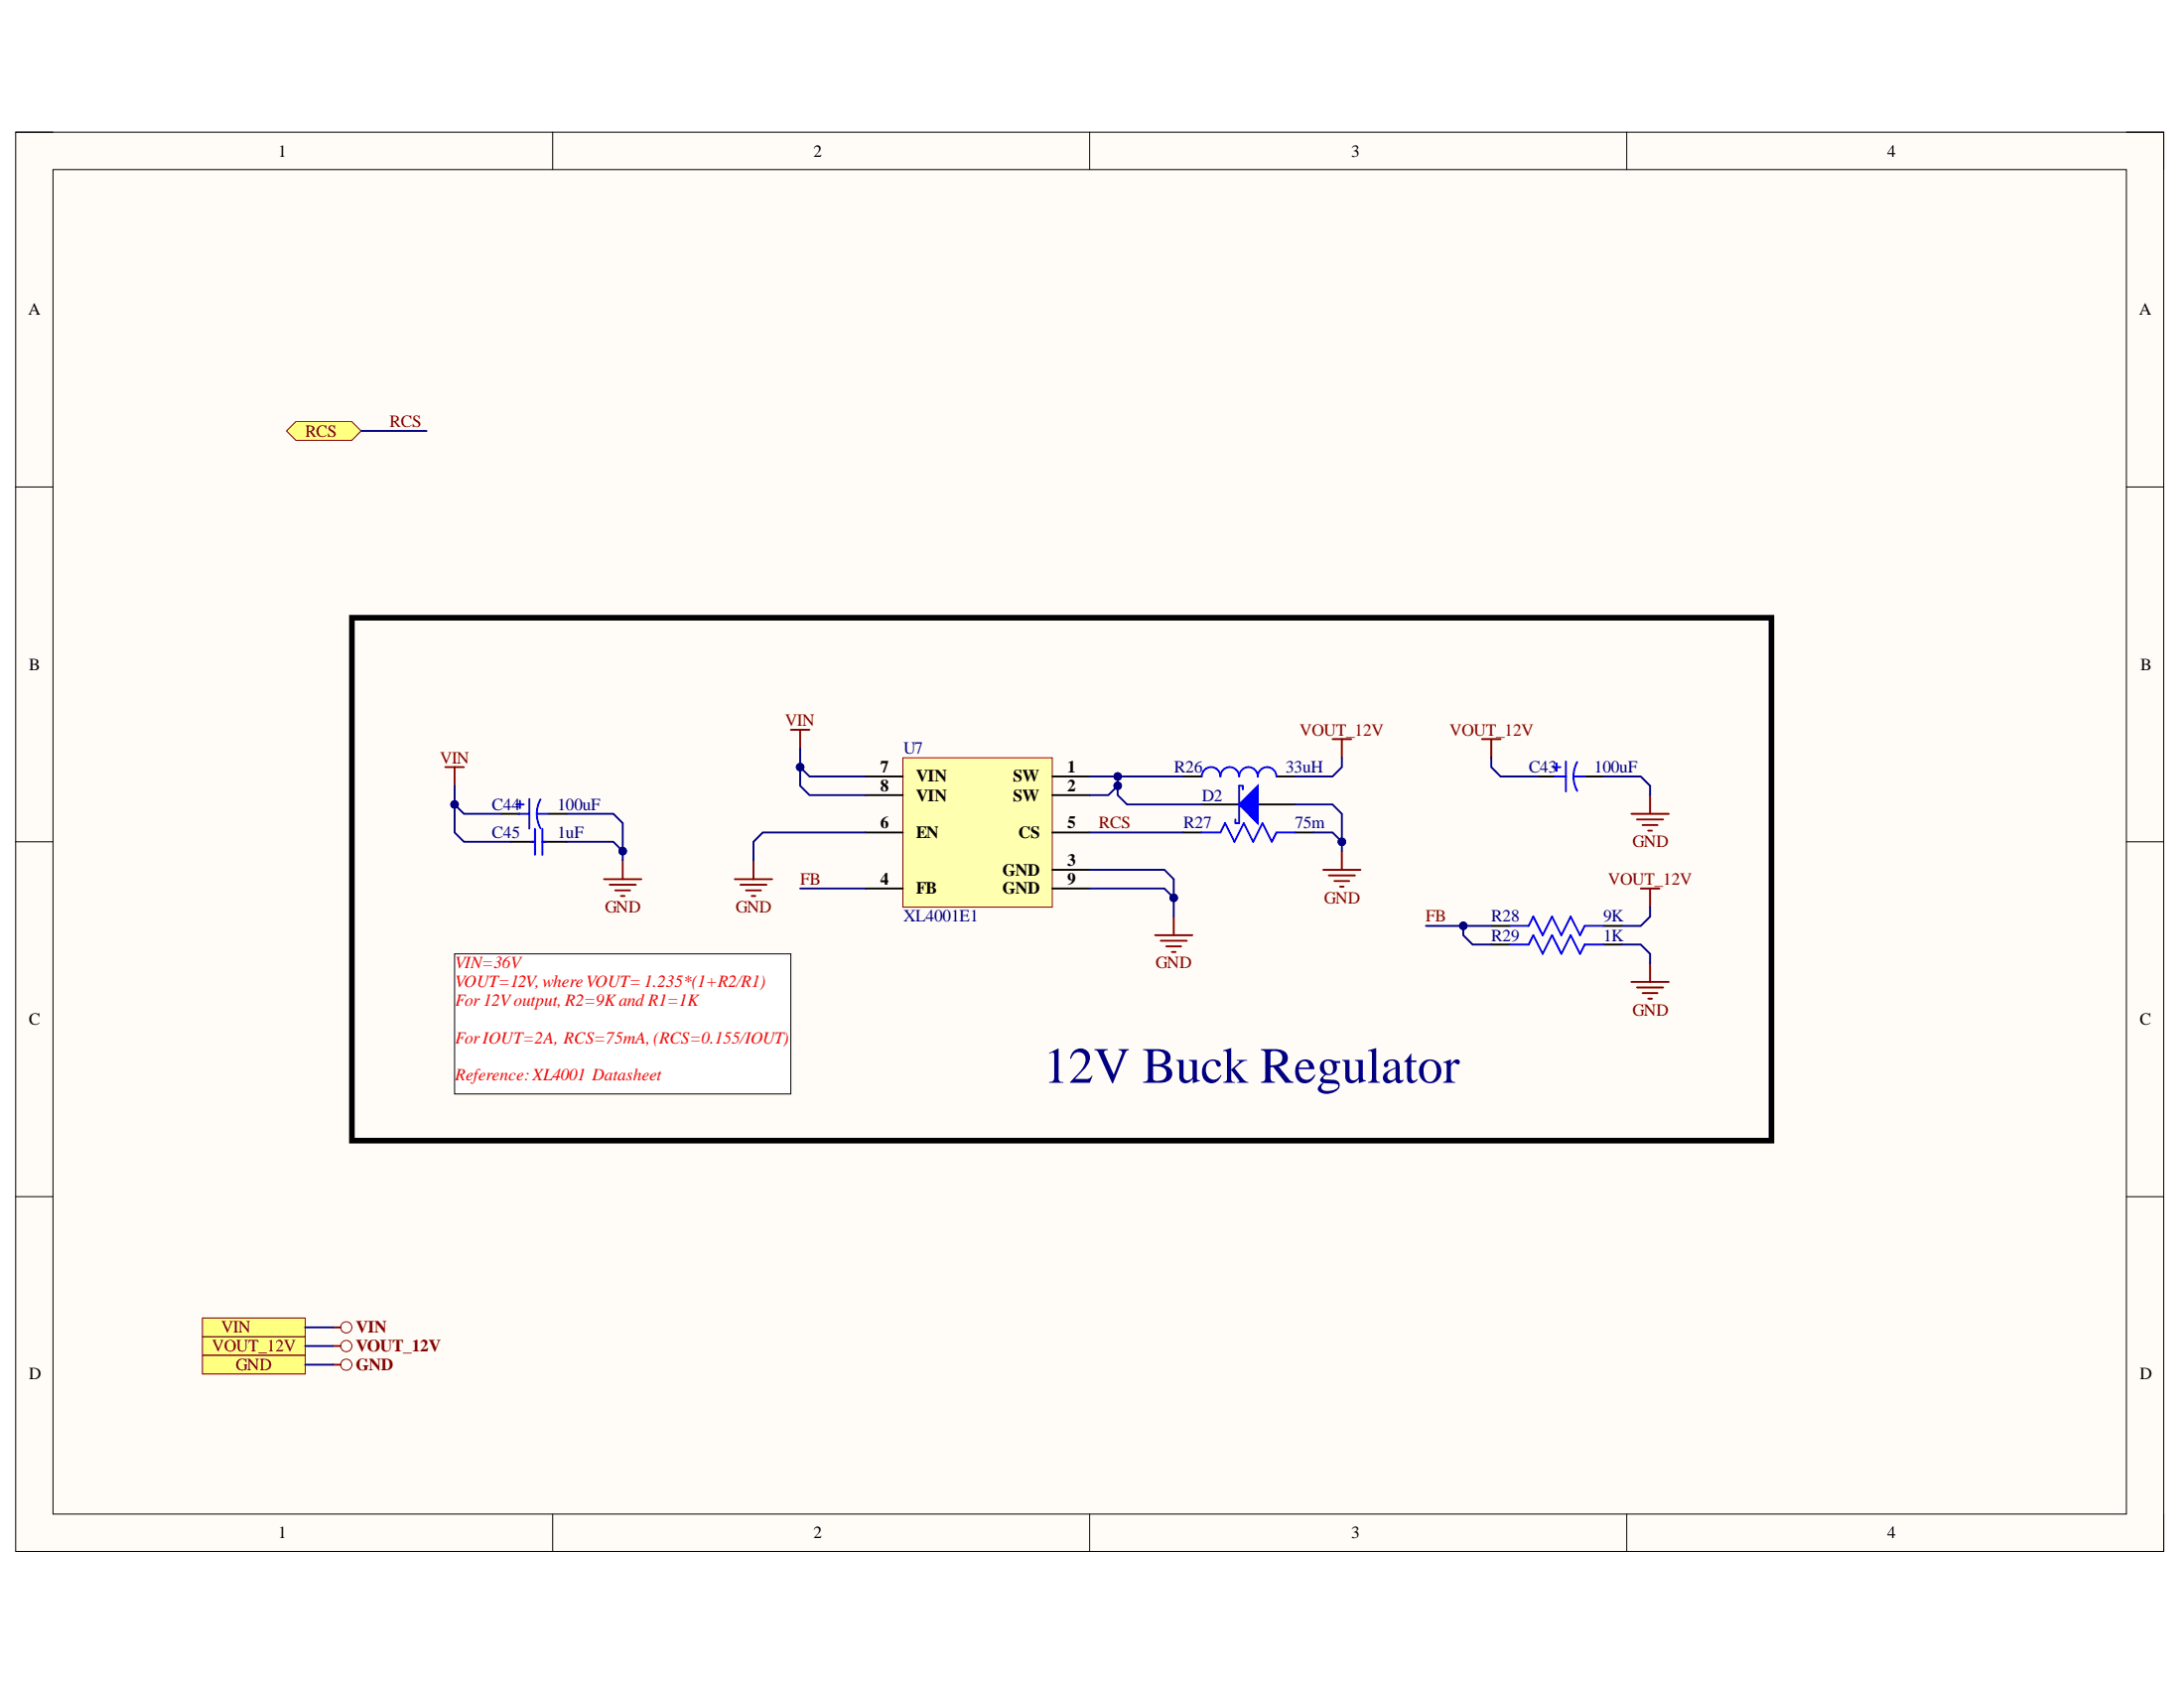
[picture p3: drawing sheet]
<svg xmlns="http://www.w3.org/2000/svg" width="279mm" height="216mm" viewBox="0 0 279 216" stroke-linecap="round" stroke-linejoin="round" font-family="sans-serif">
<path d="M2 16.9h274.8v181.5h-274.8z" fill-rule="evenodd" fill="#fffcf8"/>
<path d="M2 16.9h274.8v181.5h-274.8z" fill="none" stroke="#000" stroke-width=".13"/>
<path d="M6.8 21.7h265.2v172h-265.2z" fill-rule="evenodd" fill="#fffcf8"/>
<g fill="none" stroke="#000" stroke-width=".13">
<path d="M2 16.9h4.8M70.7 16.9v4.8M139.4 16.9v4.8M208.1 16.9v4.8M272 16.9h4.8v4.8M6.8 21.7h265.2v172h-265.2zM2 62.3h4.8M272 62.3h4.8M2 107.7h4.8M272 107.7h4.8M2 153.1h4.8M272 153.1h4.8"/>
<path d="M70.7 193.7v4.7M139.4 193.7v4.7M208.1 193.7v4.7M276.8 193.7v4.7"/>
</g>
<path d="M115.5 96.9h19.1v19.1h-19.1z" fill-rule="evenodd" fill="#ffffb0"/>
<path d="M115.5 96.9h19.1v19.1h-19.1z" fill="none" stroke="#800000" stroke-width=".13"/>
<g fill="none" stroke="#000" stroke-width=".24">
<path d="M110.7 99.3h4.8M134.6 99.3h4.8M151.4 99.3h2.3M163.3 99.3h2.4M196.8 99.3h2.3M202.7 99.3h2.4M64.1 104.1h2.4M65.3 107.7h3.1M69.4 107.7h3.1M70.1 104.1h2.4M110.7 101.7h4.8M110.7 113.6h4.8"/>
<path d="M110.7 106.5h4.8M134.6 101.7h4.8M134.6 111.3h4.8M134.6 113.6h4.8M134.6 106.5h4.8M151.4 106.5h2.3M165.7 106.5h2.4M190.8 118.4h2.4M205.1 118.4h2.4M190.8 120.8h2.4M205.1 120.8h2.4"/>
</g>
<g fill="none" stroke="#800000" stroke-width=".24">
<path d="M57 98.1h2.4M58.2 98.1v2.4M101.2 93.3h2.4M102.4 93.3v2.4M170.5 94.5h2.4M171.7 94.5v2.4M189.6 94.5h2.4M190.8 94.5v2.4M77.3 112.5h4.8M78 113.2h3.3M78.7 113.9h1.9M79.4 114.6h.5"/>
<path d="M79.7 110.1v2.4M94 112.5h4.8M94.7 113.2h3.4M95.4 113.9h1.9M96.1 114.6h.5M96.4 110.1v2.4M147.8 119.6h4.7M150.2 117.2v2.4M169.3 111.3h4.8M170 112h3.3M170.7 112.7h1.9M171.4 113.4h.5"/>
<path d="M171.7 108.9v2.4M208.7 104.1h4.8M209.4 104.8h3.4M209.9 113.6h2.4M210.1 105.5h1.9M210.9 106.2h.4M211.1 101.7v2.4M211.1 113.6v2.4M148.5 120.3h3.3M149.2 121h1.9M149.9 121.8h.5M208.7 125.6h4.8"/>
<path d="M209.4 126.3h3.4M210.1 127h1.9M210.9 127.7h.4M211.1 123.2v2.4"/>
</g>
<g fill="none" stroke="#00f" stroke-width=".24">
<path d="M153.7 99.3a1.19 1.19 0 0 1 1.2-1.2 1.19 1.19 0 0 1 1.2 1.2 1.2 1.2 0 0 1 1.2-1.2 1.2 1.2 0 0 1 1.2 1.2 1.19 1.19 0 0 1 1.2-1.2 1.19 1.19 0 0 1 1.2 1.2 1.2 1.2 0 0 1 1.2-1.2 1.2 1.2 0 0 1 1.2 1.2M198.7 98.1h.9M198.9 99.3h1.4M199.1 97.6v1M200.3 97.4v3.8M201.3 99.3l.1 .8 .4 1.1M201.3 99.3h1.4M201.8 97.5l-.4 1-.1 .8M66 102.9h1M66.3 104.1h1.4M66.5 102.4v1M67.7 102.2v3.8"/>
<path d="M68 107.7h.4M68.4 106v3.3M68.7 104.1l.1 1.1 .4 .7M68.7 104.1h1.4M69.2 102.2l-.4 .7-.1 1.2M69.4 106v3.3M69.4 107.7h.5M153.7 106.5h2.4l.6-1.2 1.2 2.4 1.2-2.4 1.2 2.4 1.2-2.4 1.2 2.4 .6-1.2h2.4M193.2 118.4h2.4l.6-1.2 1.2 2.4 1.2-2.4 1.1 2.4 1.2-2.4 1.2 2.4 .6-1.2h2.4M193.2 120.8h2.4l.6-1.2 1.2 2.4 1.2-2.4 1.1 2.4 1.2-2.4 1.2 2.4 .6-1.2h2.4"/>
</g>
<path d="M58.2 122h43v17.9h-43z" fill-rule="evenodd" fill="#fff"/>
<path d="M58.2 122h43v17.9h-43z" fill="none" stroke="#000" stroke-width=".13"/>
<path d="M45 79h181.6v66.9h-181.6z" fill="none" stroke="#000" stroke-width=".72"/>
<path d="M153.7 102.9h4.8M160.9 102.9h4.8" fill="none" stroke="#000" stroke-width=".24"/>
<path d="M158.5 102.9l2.4-2.4v4.8z" fill="#00f"/>
<path d="M158.5 102.9l2.4-2.4v4.8zM159 101v-.5h-.5v4.8h-.5v-.5" fill="none" stroke="#00f" stroke-width=".24"/>
<path d="M36.7 55.1l1.1-1.2h7.2l1.2 1.2-1.2 1.2h-7.2z" fill-rule="evenodd" fill="#ffff80"/>
<path d="M36.7 55.1l1.1-1.2h7.2l1.2 1.2-1.2 1.2h-7.2z" fill="none" stroke="#800000" stroke-width=".13"/>
<path d="M25.9 171h13.1v2.4h-13.1z" fill-rule="evenodd" fill="#ffff80"/>
<g fill="none" stroke="#800000" stroke-width=".13">
<path d="M25.9 171h13.1v2.4h-13.1z"/>
<circle cx="44.3" cy="172.2" r=".72"/>
</g>
<path d="M42.6 172.2h1" fill="none" stroke="#800000" stroke-width=".24"/>
<path d="M25.9 168.6h13.1v2.4h-13.1z" fill-rule="evenodd" fill="#ffff80"/>
<g fill="none" stroke="#800000" stroke-width=".13">
<path d="M25.9 168.6h13.1v2.4h-13.1z"/>
<circle cx="44.3" cy="169.8" r=".72"/>
</g>
<path d="M42.6 169.8h1" fill="none" stroke="#800000" stroke-width=".24"/>
<path d="M25.9 173.4h13.1v2.3h-13.1z" fill-rule="evenodd" fill="#ffff80"/>
<g fill="none" stroke="#800000" stroke-width=".13">
<path d="M25.9 173.4h13.1v2.3h-13.1z"/>
<circle cx="44.3" cy="174.6" r=".72"/>
</g>
<path d="M42.6 174.6h1" fill="none" stroke="#800000" stroke-width=".24"/>
<path d="M46.2 55.1h8.4M58.2 102.9v3.6l1.2 1.2h5.9M211.1 116v1.2l-1.2 1.2h-2.4M39 172.2h3.6M39 169.8h3.6M39 174.6h3.6" fill="none" stroke="#000080" stroke-width=".24"/>
<circle cx="58.2" cy="102.9" r=".48" fill="#000080"/>
<circle cx="58.2" cy="102.9" r=".48" fill="none" stroke="#000080" stroke-width=".13"/>
<path d="M58.2 100.5v2.4l1.2 1.2h4.7" fill="none" stroke="#000080" stroke-width=".24"/>
<circle cx="58.2" cy="102.9" r=".48" fill="#000080"/>
<circle cx="58.2" cy="102.9" r=".48" fill="none" stroke="#000080" stroke-width=".13"/>
<path d="M72.5 107.7h6l1.2 1.2v1.2" fill="none" stroke="#000080" stroke-width=".24"/>
<circle cx="79.7" cy="108.9" r=".48" fill="#000080"/>
<circle cx="79.7" cy="108.9" r=".48" fill="none" stroke="#000080" stroke-width=".13"/>
<path d="M72.5 104.1h6l1.2 1.2v3.6" fill="none" stroke="#000080" stroke-width=".24"/>
<circle cx="79.7" cy="108.9" r=".48" fill="#000080"/>
<circle cx="79.7" cy="108.9" r=".48" fill="none" stroke="#000080" stroke-width=".13"/>
<path d="M102.4 98.1v2.4l1.2 1.2h7.1M102.4 113.6h8.3M110.7 106.5h-13.1l-1.2 1.2v2.4" fill="none" stroke="#000080" stroke-width=".24"/>
<circle cx="102.4" cy="98.1" r=".48" fill="#000080"/>
<circle cx="102.4" cy="98.1" r=".48" fill="none" stroke="#000080" stroke-width=".13"/>
<path d="M102.4 95.7v2.4l1.2 1.2h7.1" fill="none" stroke="#000080" stroke-width=".24"/>
<circle cx="102.4" cy="98.1" r=".48" fill="#000080"/>
<circle cx="102.4" cy="98.1" r=".48" fill="none" stroke="#000080" stroke-width=".13"/>
<path d="M139.4 113.6h9.6l1.2 1.2v2.4" fill="none" stroke="#000080" stroke-width=".24"/>
<circle cx="150.2" cy="114.8" r=".48" fill="#000080"/>
<circle cx="150.2" cy="114.8" r=".48" fill="none" stroke="#000080" stroke-width=".13"/>
<path d="M139.4 111.3h9.6l1.2 1.2v2.3" fill="none" stroke="#000080" stroke-width=".24"/>
<circle cx="150.2" cy="114.8" r=".48" fill="#000080"/>
<circle cx="150.2" cy="114.8" r=".48" fill="none" stroke="#000080" stroke-width=".13"/>
<path d="M143 99.3v1.2l-1.2 1.2h-2.4M139.4 106.5h12" fill="none" stroke="#000080" stroke-width=".24"/>
<circle cx="143" cy="100.5" r=".48" fill="#000080"/>
<circle cx="143" cy="100.5" r=".48" fill="none" stroke="#000080" stroke-width=".13"/>
<circle cx="143" cy="99.3" r=".48" fill="#000080"/>
<circle cx="143" cy="99.3" r=".48" fill="none" stroke="#000080" stroke-width=".13"/>
<path d="M139.4 99.3h12" fill="none" stroke="#000080" stroke-width=".24"/>
<circle cx="143" cy="99.3" r=".48" fill="#000080"/>
<circle cx="143" cy="99.3" r=".48" fill="none" stroke="#000080" stroke-width=".13"/>
<path d="M143 100.5v1.2l1.2 1.2h9.5" fill="none" stroke="#000080" stroke-width=".24"/>
<circle cx="143" cy="100.5" r=".48" fill="#000080"/>
<circle cx="143" cy="100.5" r=".48" fill="none" stroke="#000080" stroke-width=".13"/>
<path d="M165.7 102.9h4.8l1.2 1.2v3.6" fill="none" stroke="#000080" stroke-width=".24"/>
<circle cx="171.7" cy="107.7" r=".48" fill="#000080"/>
<circle cx="171.7" cy="107.7" r=".48" fill="none" stroke="#000080" stroke-width=".13"/>
<path d="M171.7 96.9v1.2l-1.2 1.2h-4.8M168.1 106.5h2.4l1.2 1.2v1.2" fill="none" stroke="#000080" stroke-width=".24"/>
<circle cx="171.7" cy="107.7" r=".48" fill="#000080"/>
<circle cx="171.7" cy="107.7" r=".48" fill="none" stroke="#000080" stroke-width=".13"/>
<path d="M182.4 118.4h8.4" fill="none" stroke="#000080" stroke-width=".24"/>
<circle cx="187.2" cy="118.4" r=".48" fill="#000080"/>
<circle cx="187.2" cy="118.4" r=".48" fill="none" stroke="#000080" stroke-width=".13"/>
<path d="M187.2 118.4v1.2l1.2 1.2h2.4" fill="none" stroke="#000080" stroke-width=".24"/>
<circle cx="187.2" cy="118.4" r=".48" fill="#000080"/>
<circle cx="187.2" cy="118.4" r=".48" fill="none" stroke="#000080" stroke-width=".13"/>
<path d="M190.8 96.9v1.2l1.2 1.2h4.8M205.1 99.3h4.8l1.2 1.2v1.2M207.5 120.8h2.4l1.2 1.2v1.2" fill="none" stroke="#000080" stroke-width=".24"/>
<text font-size="6.5" fill="#000080" x="133.5" y="138.5">12V Buck Regulator</text>
<g font-size="2.2">
<text x="35.6" y="20">1</text>
<text x="104.1" y="20">2</text>
<text x="172.9" y="20">3</text>
<text x="241.5" y="20">4</text>
<text x="3.6" y="40.3">A</text>
<text x="273.6" y="40.3">A</text>
<text x="3.7" y="85.7">B</text>
<text x="273.8" y="85.7">B</text>
<text x="112.6" y="98.8">7</text>
<text x="112.6" y="101.2">8</text>
<text x="117.2" y="100">VIN</text>
<text x="129.6" y="100">SW</text>
<text x="136.5" y="98.8">1</text>
<text x="136.5" y="101.2">2</text>
<text x="112.6" y="106">6</text>
<text x="117.2" y="107.2">EN</text>
<text x="117.2" y="102.4">VIN</text>
<text x="129.6" y="102.4">SW</text>
<text x="130.3" y="107.2">CS</text>
<text x="136.5" y="106">5</text>
<text x="112.6" y="113.2">4</text>
<text x="128.2" y="112">GND</text>
<text x="136.5" y="110.8">3</text>
<text x="136.5" y="113.2">9</text>
<text x="117.2" y="114.3">FB</text>
<text x="128.2" y="114.3">GND</text>
<text x="3.7" y="131.1">C</text>
<text x="273.7" y="131.1">C</text>
<text x="3.7" y="176.4">D</text>
<text x="273.7" y="176.4">D</text>
<text x="35.6" y="196.8">1</text>
<text x="104.1" y="196.8">2</text>
<text x="172.9" y="196.8">3</text>
<text x="241.5" y="196.8">4</text>
</g>
<g font-size="2.2" fill="#800000">
<text x="39" y="55.8">RCS</text>
<text x="49.8" y="54.6">RCS</text>
<text x="100.5" y="92.8">VIN</text>
<text x="166.3" y="94.1">VOUT_12V</text>
<text x="185.4" y="94.1">VOUT_12V</text>
<text x="56.3" y="97.6">VIN</text>
<text x="140.6" y="106">RCS</text>
<text x="102.4" y="113.2">FB</text>
<text x="205.7" y="113.2">VOUT_12V</text>
<text x="208.8" y="108.3">GND</text>
<text x="77.4" y="116.7">GND</text>
<text x="94.1" y="116.7">GND</text>
<text x="169.4" y="115.5">GND</text>
<text x="182.4" y="117.9">FB</text>
<text x="147.8" y="123.9">GND</text>
<text x="208.8" y="129.9">GND</text>
<text x="27.1" y="172.9">VOUT_12V</text>
<text x="28.3" y="170.5">VIN</text>
<text x="45.5" y="172.9">VOUT_12V</text>
<text x="45.5" y="170.5">VIN</text>
<text x="30.2" y="175.2">GND</text>
<text x="45.5" y="175.2">GND</text>
</g>
<g font-size="2.2" fill="#000080">
<text x="115.6" y="96.4">U7</text>
<text x="150.2" y="98.8">R26</text>
<text x="164.5" y="98.8">33uH</text>
<text x="195.6" y="98.8">C43</text>
<text x="203.9" y="98.8">100uF</text>
<text x="62.9" y="103.6">C44</text>
<text x="62.9" y="107.2">C45</text>
<text x="71.3" y="103.6">100uF</text>
<text x="71.3" y="107.2">1uF</text>
<text x="151.4" y="106">R27</text>
<text x="153.8" y="102.4">D2</text>
<text x="165.7" y="106">75m</text>
<text x="115.6" y="117.9">XL4001E1</text>
<text x="190.8" y="117.9">R28</text>
<text x="205.1" y="117.9">9K</text>
<text x="190.8" y="120.3">R29</text>
<text x="205.1" y="120.3">1K</text>
</g>
<g font-size="2.2" fill="#f00">
<text x="58.2" y="123.9">VIN=36V</text>
<text x="58.2" y="126.2">VOUT=12V,where VOUT= 1.235*(1+R2/R1)</text>
<text x="58.2" y="128.7">For 12Voutput, R2=9Kand R1=1K</text>
<text x="58.2" y="133.4">ForIOUT=2A, RCS=75mA,(RCS=0.155/IOUT)</text>
<text x="58.2" y="138.2">Reference:XL4001 Datasheet</text>
</g>
</svg>
